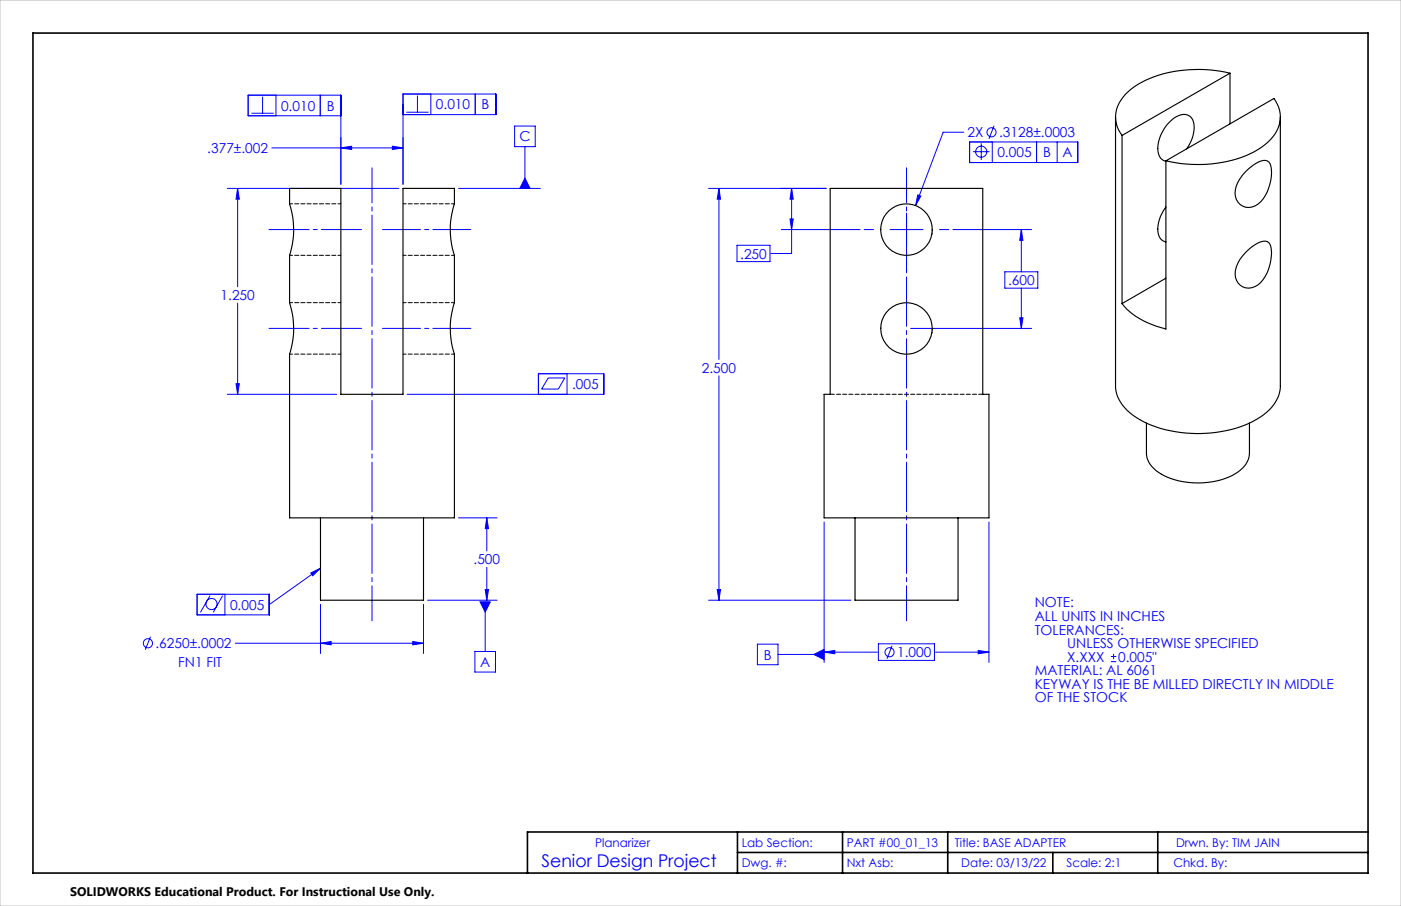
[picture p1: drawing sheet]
<svg xmlns="http://www.w3.org/2000/svg" width="432mm" height="279mm" viewBox="0 0 432 279" stroke-linecap="round" stroke-linejoin="round" font-family="sans-serif">
<g fill="none" stroke="#00f" stroke-width=".31">
<path d="M77.5 34.9h6.8M80.9 29.8v5.1M85.1 29.4v6.3M98.7 29.4v6.3M105.1 35.7h-28.6v-6.3h28.6v27.4M124.2 35.3h28.6v-6.3h-28.6v27.8M125.2 34.6h6.9M128.7 29.5v5.1M132.8 29v6.3M146.5 29v6.3M158.6 38.9h6.4v6.3h-6.4zM306.4 38.8l-1.6 4"/>
<path d="M70.1 58.1h52.8M73.2 58.1v30.3M73.2 58.1l.6 3.3h-1.1zM83.8 45.6h40.4M105.1 45.6l3.3-.5v1zM120.9 45.1l3.3 .5-3.3 .5zM141.3 58.1h25.2M161.8 54.9l1.6 3.2h-3.2zM161.8 45.2v12.9M218.4 58.1h36.2M221.6 58.1l.5 3.3h-1zM221.6 58.1v52.7"/>
<path d="M244 58.1v20.1h-6.4M244 58.1l.5 3.3h-1zM279.4 57.8v2.8M297 40.8h-6.3l-8.5 22.6M298.8 43.8h33.4v6.3h-33.4zM299.9 46.8h5.1M302.4 44.2v5.2M305.8 43.8v6.3M319.5 43.8v6.3M325.8 43.8v6.3M227.2 75.6h10.1v5.1h-10.1zM240.8 70.8h24.3"/>
<path d="M243.5 67.5h1l-.5 3.3zM266.3 70.8h2.9M274.3 70.8h10.2M279.4 65.7v10.2M282.9 60.1l.9 .4-1.6 2.9zM289.6 70.8h2.8M293.7 70.8h24.3M314.8 70.8v13M314.8 70.8l.5 3.3h-1zM73.2 93.5v28.1M279.4 81v2.9M309.7 83.8h10.2v5.1h-10.2z"/>
<path d="M314.3 98h1l-.5 3.3zM314.8 88.9v12.4M72.7 118.3h1.1l-.6 3.3zM168.9 116.6h5.2l-2 3.4h-5.2zM174.8 115.3v6.3M221.6 115.9v69.2M280.7 101.3h37.3M70.1 121.6h33.7M125.5 121.6h60.6v-6.3h-20.2v6.3M141.3 159.7h11.9M150 159.7l.6 3.3h-1.1zM150 159.7v10.2"/>
<path d="M95.8 176.7l3-1.5-2.4 2.4zM98.8 175.2l-15.8 11.2M150 174.9v10.2M254 161v43.3M304.8 161v43.3M46.4 196.4l-1.6 4M60.7 183.3h22.3v6.3h-22.3zM64.7 183.7l-2.9 5.1M68.6 183.7l-2.9 5.1M69.3 183.3v6.3M72.5 198.4h58M98.8 186.4v15.1"/>
<path d="M98.8 198.4l3.3-.6v1.1zM127.2 197.8l3.3 .6-3.3 .5zM130.5 186.4v15.1M131.8 185.1h21.4M148 185.6h3.1l-1.6 3.2zM149.5 185.6v15.3M149.5 181.8h1.1l-.6 3.3zM218.4 185.1h43.9M221.1 181.8h1l-.5 3.3zM233.4 198.6h6.4v6.4h-6.4zM270.7 198.5h17.3v5.2h-17.3zM275 199.1l-1.6 4.1"/>
<path d="M146.4 200.9h6.3v6.4h-6.3zM239.8 201.8h14.2M250.8 201.8l3.2-1.6v3.2zM254 201.1l3.3-.5v1zM254 201.1h16.4M288.3 201.1h16.5M301.5 200.6l3.3 .5-3.3 .5zM342.4 204h1.6M342.4 202.5h1.6M343.2 201.6v1.7"/>
<circle cx="302.4" cy="46.8" r="1.72"/>
<circle cx="305.6" cy="40.8" r="1.4"/>
<circle cx="45.6" cy="198.4" r="1.4"/>
<circle cx="65.2" cy="186.3" r="1.73"/>
<circle cx="274.2" cy="201.1" r="1.42"/>
</g>
<path d="M114.7 51.7v139.7M279.4 51.7v139.7" fill="none" stroke="#00f" stroke-width=".31" stroke-dasharray="15.2 1.3 1.3 1.3" stroke-dashoffset="4.4"/>
<path d="M82.9 70.8h28.5M82.9 101.3h28.5" fill="none" stroke="#00f" stroke-width=".31" stroke-dasharray="15.2 1.3 1.3 1.3" stroke-dashoffset="2.9"/>
<path d="M117.9 70.8h27.2M117.9 101.3h27.2" fill="none" stroke="#00f" stroke-width=".31" stroke-dasharray="15.2 1.3 1.3 1.3" stroke-dashoffset="3.5"/>
<path d="M10.2 10.2h411.4v259h-411.4zM227.3 256.6v12.6M259.7 256.6v12.6M292.1 256.6v12.6M356.8 256.6v12.6M421.6 256.6h-259v12.6M227.3 262.9h194.3M324.5 262.9v6.3" fill="none" stroke="#000" stroke-width=".5"/>
<path d="M0 0h431.8v279.4h-431.8z" fill="none" stroke="#c0c0c0" stroke-width=".31"/>
<g fill="#00f">
<path d="M250.8 201.8l3.2-1.6v3.2z"/>
<path d="M95.8 176.7l3-1.5-2.4 2.4zM161.8 54.9l1.6 3.2h-3.2zM148 185.6l1.5 3.2 1.6-3.2z"/>
<path d="M73.2 58.1l.6 3.3h-1.1zM72.7 118.3h1.1l-.6 3.3zM105.1 45.6l3.3-.5v1zM120.9 45.1l3.3 .5-3.3 .5zM150 159.7l.6 3.3h-1.1zM149.5 181.8h1.1l-.6 3.3zM127.2 197.8l3.3 .6-3.3 .5zM98.8 198.4l3.3-.6v1.1zM282.9 60.1l-.7 3.3 1.6-2.9zM244 58.1l.5 3.3h-1zM243.5 67.5h1l-.5 3.3zM314.3 98h1l-.5 3.3zM314.8 70.8l.5 3.3h-1zM221.1 181.8h1l-.5 3.3zM221.6 58.1l.5 3.3h-1z"/>
<path d="M254 201.1l3.3-.5v1zM301.5 200.6l3.3 .5-3.3 .5z"/>
</g>
<g fill="none" stroke="#000" stroke-width=".35">
<path d="M343.8 36.1v82.9a12.1 12.1 0 0 0 6.4 9.7 39.3 39.3 0 0 0 30.6 3.4 21.5 21.5 0 0 0 12.3-8.1l.9-1.8 .6-2.7v-83.4M379.1 22.6a38.8 38.8 0 0 0-29.5 4.1 11.3 11.3 0 0 0-5.7 10.5l.8 2.8 1.1 1.8M379.1 22.6v15.6M379.1 22.6l-33.3 19.2M255.9 58.1h47v63.5h1.9v38.1h-50.8v-38.1h1.9zM345.8 41.8v51.8M359.3 49.6l33.3-19.2a9.6 9.6 0 0 1-1.9 13.5 32.9 32.9 0 0 1-21.9 6.8l-4.8-.3zM359.3 49.6v51.9a23.8 23.8 0 0 1-13.5-7.9M365.7 45.9a10 10 0 0 0 1.8-9.1 3.4 3.4 0 0 0-5.1-.7 11.9 11.9 0 0 0-5.4 11l.7 1.7 .8 .6 .8 .3M383.9 53l1.8-1.7a5.4 5.4 0 0 1 4.9-1.7 4.4 4.4 0 0 1 1.3 4.5 11.9 11.9 0 0 1-5.1 9.4 4.3 4.3 0 0 1-4.6-.5 4.3 4.3 0 0 1-1.4-4.5 10.5 10.5 0 0 1 3.1-5.5zM140 62.9a25.7 25.7 0 0 0 .1 15.8h-.1M140.1 62.9v-4.8h-15.9v63.5h-19.1v-63.5h-15.8v4.8a26 26 0 0 1 0 15.9v14.5a25.9 25.9 0 0 1 0 15.9v50.5h50.8v-50.5"/>
<path d="M140.1 78.7v14.7M359.3 63.8a10.4 10.4 0 0 0-2.1 8.8l.9 1.4 1.2 .6M383.9 77.9l2.7-2.3a3.7 3.7 0 0 1 4.5-.7 9.5 9.5 0 0 1 0 7.9 8.7 8.7 0 0 1-5.3 5.9 4.3 4.3 0 0 1-5-5.3 10.9 10.9 0 0 1 3.1-5.5zM140 93.4a25.7 25.7 0 0 0 .1 15.8h-.1M359.3 85.8l-13.5 7.8M353.3 130.5v9.3a8.3 8.3 0 0 0 5.6 7 24.6 24.6 0 0 0 22.6-1.2 7.4 7.4 0 0 0 3.6-5.8v-9.3M98.8 159.7v25.4h31.7v-25.4M263.5 159.7v25.4h31.8v-25.4"/>
<circle cx="279.4" cy="70.8" r="7.9"/>
<circle cx="279.4" cy="101.3" r="7.9"/>
</g>
<path d="M89.3 78.7h15.8M105.1 62.9h-15.8M124.2 78.7h15.9M140.1 62.9h-15.9M105.1 93.3h-15.8M140.1 93.3h-15.9M89.3 109.2h15.8M124.2 109.2h15.9" fill="none" stroke="#000" stroke-width=".31" stroke-dasharray="1.3 .6" stroke-dashoffset=".3"/>
<path d="M271.5 70.8v-.2M271.5 70.9v-.1M271.5 101.3v-.2M271.5 101.4v-.1M255.9 121.6h47" fill="none" stroke="#000" stroke-width=".31" stroke-dasharray="1.3 .6"/>
<path d="M287.3 70.8l-.1 1.5M287.3 101.3l-.1 1.5" fill="none" stroke="#000" stroke-width=".31" stroke-dasharray="1.3 .6" stroke-dashoffset=".8"/>
<text font-size="5.4" fill="#00f" x="166.9" y="267.5">Senior Design Project</text>
<g font-size="4.2" fill="#00f">
<text x="86.6" y="34.1">0.010</text>
<text x="100.7" y="34.1">B</text>
<text x="134.4" y="33.8">0.010</text>
<text x="148.4" y="33.8">B</text>
<text x="63.9" y="47.2">.377±.002</text>
<text x="160.1" y="43.6">C</text>
<text x="298.2" y="42.3">2X</text>
<text x="307.9" y="42.3">.3128±.0003</text>
<text x="307.4" y="48.5">0.005</text>
<text x="321.5" y="48.5">B</text>
<text x="327.5" y="48.5">A</text>
<text x="228.1" y="79.7">.250</text>
<text x="310.7" y="87.9">.600</text>
<text x="68" y="92.6">1.250</text>
<text x="216.3" y="115">2.500</text>
<text x="176.3" y="120">.005</text>
<text x="146" y="174">.500</text>
<text x="70.9" y="188">0.005</text>
<text x="318.9" y="187.3">NOTE:</text>
<text x="318.9" y="191.5">ALL UNITS IN INCHES</text>
<text x="318.9" y="195.7">TOLERANCES:</text>
<text x="47.9" y="199.9">.6250±.0002</text>
<text x="235.4" y="203.4">B</text>
<text x="276.5" y="202.7">1.000</text>
<text x="328.9" y="199.9">UNLESS OTHERWISE SPECIFIED</text>
<text x="54.9" y="205.7">FN1 FIT</text>
<text x="148" y="205.7">A</text>
<text x="318.9" y="208.2">MATERIAL: AL 6061</text>
<text x="328.9" y="204">X.XXX</text>
<text x="344.6" y="204">0.005&quot;</text>
<text x="318.9" y="212.4">KEYWAY IS THE BE MILLED DIRECTLY IN MIDDLE</text>
<text x="318.9" y="216.6">OF THE STOCK</text>
</g>
<text font-size="3.8" x="21.6" y="276.3">SOLIDWORKS Educational Product. For Instructional Use Only.</text>
<g font-size="3.7" fill="#00f">
<text x="183.4" y="261.3">Planarizer</text>
<text x="228.6" y="261.1">Lab Section:</text>
<text x="261" y="261.1">PART #00_01_13</text>
<text x="294.3" y="261.1">Title: BASE ADAPTER</text>
<text x="362.5" y="261.1">Drwn. By: TIM JAIN</text>
<text x="228.6" y="267.5">Dwg. #:</text>
<text x="261" y="267.5">Nxt Asb:</text>
<text x="296.2" y="267.5">Date: 03/13/22</text>
<text x="328.7" y="267.5">Scale: 2:1</text>
<text x="361.6" y="267.5">Chkd. By:</text>
</g>
</svg>
